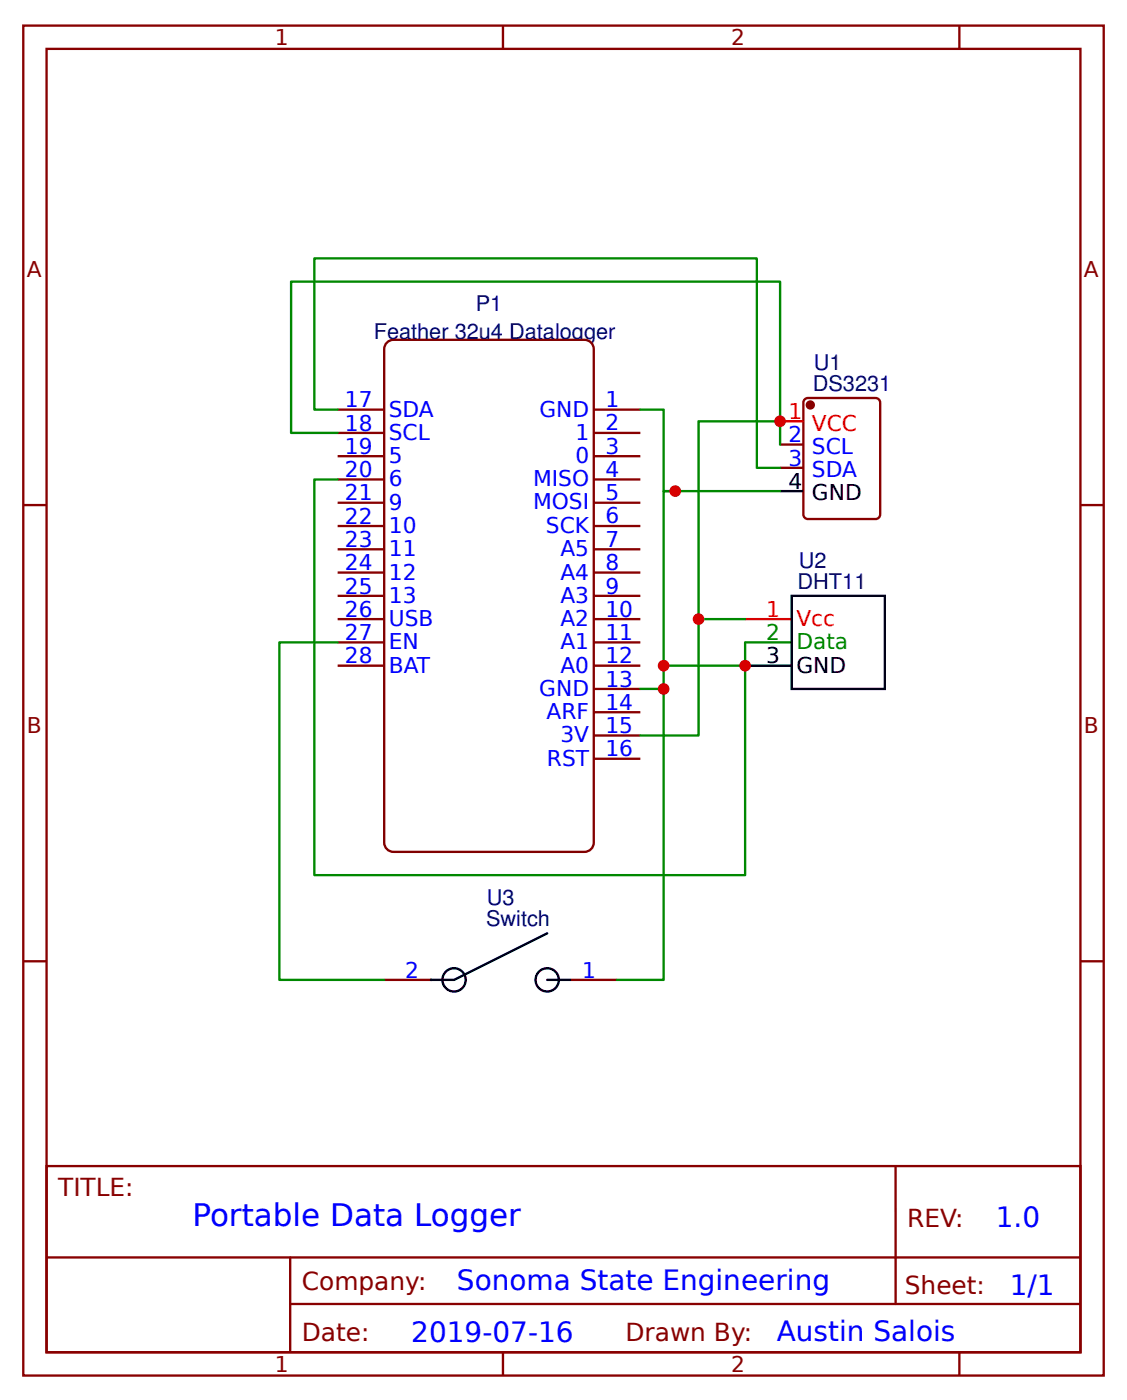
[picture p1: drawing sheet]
<svg xmlns="http://www.w3.org/2000/svg" width="128mm" height="159mm" viewBox="0 0 128 159" stroke-linecap="round" stroke-linejoin="round" font-family="sans-serif">
<g fill="none" stroke="#800" stroke-width=".26">
<path d="M2.6 2.9h122.8v153.5h-122.8zM5.3 5.6h117.5v148.1h-117.5zM57.1 2.9v2.7M109 2.9v2.7M2.6 57.4h2.7M122.8 57.4h2.6M2.6 109.3h2.7M122.8 109.3h2.6M5.3 132.6h117.5v21.1h-117.5zM101.8 132.6v15.6M5.3 142.9h117.4M33 148.2h89.7"/>
<path d="M33 142.9v10.6M57.1 153.7v2.7M109 153.7v2.7"/>
</g>
<path d="M43.9 39.1l.5-.4 .3-.1h21.7a1.06 1.06 0 0 1 1.1 1.1v56.1a1.06 1.06 0 0 1-1.1 1h-21.7a1.06 1.06 0 0 1-1-1v-56.1z" fill="#fff" stroke="#800000" stroke-width=".26"/>
<g fill="none" stroke="#800" stroke-width=".26">
<path d="M38.4 46.6h5.3M38.4 49.2h5.3M38.4 51.9h5.3M38.4 54.5h5.3M38.4 57.1h5.3M38.4 59.8h5.3M67.5 46.6h5.3M67.5 49.2h5.3M67.5 51.9h5.3M67.5 54.5h5.3M67.5 57.1h5.3M67.5 59.8h5.3"/>
<path d="M88.6 50.5h2.7M88.6 53.2h2.7M91.4 45.5l.1-.2 .3-.1h7.7l.3 .1 .1 .2 .1 .3v12.7l-.1 .2-.1 .2-.3 .1h-7.7l-.3-.1-.1-.2-.1-.2v-12.7zM38.4 62.4h5.3M38.4 65.1h5.3M38.4 67.7h5.3M38.4 70.4h5.3M38.4 73h5.3M38.4 75.7h5.3M67.5 62.4h5.3M67.5 65.1h5.3M67.5 67.7h5.3"/>
<path d="M67.5 70.4h5.3M67.5 73h5.3M67.5 75.7h5.3M67.5 78.3h5.3M67.5 81h5.3M67.5 83.6h5.3M67.5 86.3h5.3M43.7 111.4h5.2M64.8 111.4h5.3"/>
</g>
<circle cx="92.1" cy="46" r=".4" fill="#800" stroke="#800" stroke-width=".26"/>
<path d="M88.6 47.9h2.7M84.7 70.4h5.3" fill="none" stroke="#f00" stroke-width=".26"/>
<g fill="none" stroke="#000" stroke-width=".26">
<path d="M88.6 55.8h2.7M84.7 75.7h5.3M90 67.7h10.5v10.6h-10.5zM48.9 111.4h.1M62.2 106.1l-10.6 5.3h-2.7M62.2 111.4h2.6"/>
<circle cx="51.6" cy="111.4" r="1.32"/>
<circle cx="62.2" cy="111.4" r="1.32"/>
</g>
<path d="M84.7 73h5.3" fill="none" stroke="#060" stroke-width=".26"/>
<path d="M38.4 49.2h-5.3v-17.2h55.5v18.5M38.4 46.6h-2.7v-17.2h50.3v23.8h2.6M38.4 54.5h-2.7v45h49v-26.5M72.8 46.6h2.6v9.2h13.2M76.7 55.8h-1.3v19.9h9.3M88.6 47.9h-9.2v35.7h-6.6M38.4 73h-6.7v38.4h12M72.8 78.3h2.6M75.4 75.7v35.7h-5.3M79.4 70.4h5.3" fill="none" stroke="#080" stroke-width=".26"/>
<g fill="#c00">
<circle cx="88.6" cy="47.9" r=".66"/>
<circle cx="79.4" cy="70.4" r=".66"/>
<circle cx="84.7" cy="75.7" r=".66"/>
<circle cx="76.7" cy="55.8" r=".66"/>
<circle cx="75.4" cy="75.7" r=".66"/>
<circle cx="75.4" cy="78.3" r=".66"/>
</g>
<text font-size="3.5" fill="#00f" x="21.9" y="139.3">Portable Data Logger</text>
<g font-size="3.2" fill="#00f">
<text x="113.1" y="139.5">1.0</text>
<text x="51.9" y="146.7">Sonoma State Engineering</text>
<text x="114.7" y="147.2">1/1</text>
<text x="46.7" y="152.5">2019-07-16</text>
<text x="88.3" y="152.5">Austin Salois</text>
</g>
<g font-size="2.8" fill="#800">
<text x="6.6" y="136">TITLE:</text>
<text x="103.1" y="139.5">REV:</text>
<text x="34.3" y="146.6">Company:</text>
<text x="102.8" y="147.1">Sheet:</text>
<text x="34.3" y="152.4">Date:</text>
<text x="71.1" y="152.5">Drawn By:</text>
</g>
<g font-size="2.5" fill="#800">
<text x="31.2" y="5.2">1</text>
<text x="83.1" y="5.2">2</text>
<text x="3" y="31.5">A</text>
<text x="123.2" y="31.5">A</text>
<text x="3" y="83.3">B</text>
<text x="123.2" y="83.3">B</text>
<text x="31.2" y="156">1</text>
<text x="83.1" y="156">2</text>
</g>
<g font-size="2.5" fill="#000080">
<text x="54.1" y="35.4">P1</text>
<text x="42.5" y="38.5">Feather 32u4 Datalogger</text>
<text x="92.4" y="44.5">DS3231</text>
<text x="92.5" y="42.1">U1</text>
<text x="90.8" y="64.6">U2</text>
<text x="90.6" y="66.9">DHT11</text>
<text x="55.2" y="105.3">Switch</text>
<text x="55.3" y="102.9">U3</text>
</g>
<g font-size="2.5" fill="#00f">
<text x="39.2" y="46.3">17</text>
<text x="44.2" y="47.4">SDA</text>
<text x="61.3" y="47.4">GND</text>
<text x="68.8" y="46.3">1</text>
<text x="39.2" y="48.9">18</text>
<text x="39.2" y="51.6">19</text>
<text x="44.2" y="50">SCL</text>
<text x="44.2" y="52.7">5</text>
<text x="65.4" y="50">1</text>
<text x="65.4" y="52.6">0</text>
<text x="68.8" y="48.9">2</text>
<text x="68.8" y="51.6">3</text>
<text x="89.6" y="50.3">2</text>
<text x="89.6" y="52.9">3</text>
<text x="92.3" y="51.6">SCL</text>
<text x="39.2" y="54.2">20</text>
<text x="39.2" y="56.9">21</text>
<text x="39.2" y="59.5">22</text>
<text x="44.2" y="55.3">6</text>
<text x="44.2" y="57.9">9</text>
<text x="60.6" y="55.3">MISO</text>
<text x="60.6" y="57.9">MOSI</text>
<text x="68.8" y="54.2">4</text>
<text x="68.8" y="56.8">5</text>
<text x="68.8" y="59.5">6</text>
<text x="92.3" y="54.2">SDA</text>
<text x="39.2" y="62.2">23</text>
<text x="39.2" y="64.8">24</text>
<text x="44.2" y="60.6">10</text>
<text x="44.2" y="63.2">11</text>
<text x="44.2" y="65.9">12</text>
<text x="62" y="60.6">SCK</text>
<text x="63.7" y="63.2">A5</text>
<text x="63.7" y="65.9">A4</text>
<text x="68.8" y="62.2">7</text>
<text x="68.8" y="64.8">8</text>
<text x="39.2" y="67.5">25</text>
<text x="39.2" y="70.1">26</text>
<text x="44.2" y="68.5">13</text>
<text x="44.2" y="71.2">USB</text>
<text x="63.7" y="68.5">A3</text>
<text x="63.7" y="71.2">A2</text>
<text x="68.8" y="67.5">9</text>
<text x="68.8" y="70.1">10</text>
<text x="39.2" y="72.8">27</text>
<text x="39.2" y="75.4">28</text>
<text x="44.2" y="73.8">EN</text>
<text x="44.2" y="76.5">BAT</text>
<text x="63.7" y="73.8">A1</text>
<text x="63.7" y="76.5">A0</text>
<text x="68.8" y="72.8">11</text>
<text x="68.8" y="75.4">12</text>
<text x="61.3" y="79.1">GND</text>
<text x="62.1" y="81.8">ARF</text>
<text x="68.8" y="78.1">13</text>
<text x="68.8" y="80.7">14</text>
<text x="68.8" y="83.3">15</text>
<text x="62.1" y="87">RST</text>
<text x="63.7" y="84.4">3V</text>
<text x="68.8" y="86">16</text>
<text x="46.1" y="111.1">2</text>
<text x="66.1" y="111.1">1</text>
</g>
<g font-size="2.5" fill="#f00">
<text x="89.6" y="47.6">1</text>
<text x="92.3" y="48.9">VCC</text>
<text x="87.1" y="70.1">1</text>
<text x="90.5" y="71.2">Vcc</text>
</g>
<g font-size="2.5">
<text x="89.6" y="55.6">4</text>
<text x="92.3" y="56.9">GND</text>
<text x="87.1" y="75.4">3</text>
<text x="90.5" y="76.5">GND</text>
</g>
<g font-size="2.5" fill="#060">
<text x="87.1" y="72.8">2</text>
<text x="90.5" y="73.8">Data</text>
</g>
</svg>
